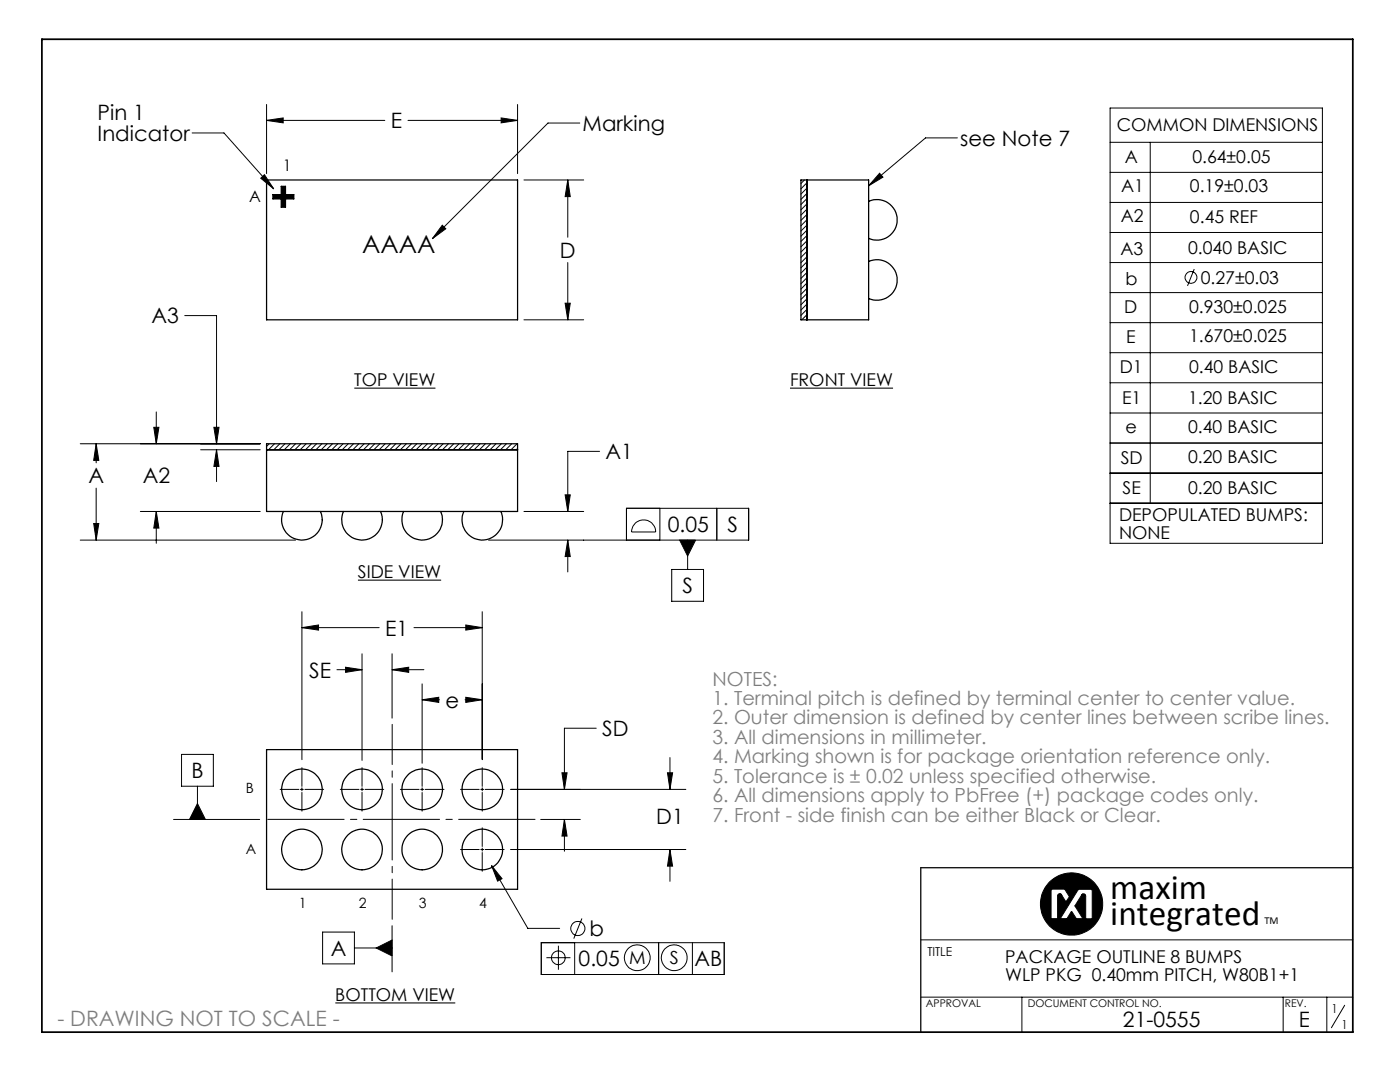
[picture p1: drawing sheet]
<svg xmlns="http://www.w3.org/2000/svg" width="279mm" height="216mm" viewBox="0 0 279 216" stroke-linecap="round" stroke-linejoin="round" font-family="sans-serif">
<g fill="none" stroke="#000" stroke-width=".2">
<path d="M38.3 26.5h6.4l9.9 11.2M52 35.6l.8-.7 1.8 2.8zM53.2 24l3.3-.5v1zM53.2 20.8v13.8M53.2 24h23.6M81.4 24h21.9M100 23.5l3.3 .5-3.3 .5zM103.3 20.8v13.8M104.6 35.9h11.9M113.3 35.9l.5 3.3h-1zM113.3 35.9v11.4M115.7 24.6h-6.3l-23.1 23"/>
<path d="M160.5 35.9l-.7 .7M161 36.5l-1.2 1.2M161 37.5l-1.2 1.2M161 38.6l-1.2 1.2M161 39.6l-1.2 1.2M175.5 34.6l.7 .7-2.8 1.8zM191.1 27.5h-6.4l-11.3 9.6M221.5 21.6h42.4v86.8h-42.4zM221.5 28.4h42.4M221.5 34.4h42.4M229.6 28.4v72M88.3 44.9l.7 .7-2.7 2z"/>
<path d="M113.3 52.4v11.4M161 40.7l-1.2 1.2M161 41.7l-1.2 1.2M161 42.8l-1.2 1.2M161 43.9l-1.2 1.1M161 44.9l-1.2 1.2M161 45.9l-1.2 1.2M161 47l-1.2 1.2M161 48l-1.2 1.2M161 49.1l-1.2 1.2M161 50.2l-1.2 1.2M161 51.2l-1.2 1.2"/>
<path d="M161 52.2l-1.2 1.2M161 53.3l-1.2 1.2M161 54.4l-1.2 1.2M161 55.4l-1.2 1.2M161 56.5l-1.2 1.2M161 57.5l-1.2 1.2M161 58.6l-1.2 1.2M161 59.6l-1.2 1.2M221.5 40.4h42.4M221.5 46.4h42.4M221.5 52.4h42.4M221.5 58.4h42.4"/>
<path d="M238.3 53.7l-1.3 3.3M36.9 63h6.3v25.5M104.6 63.8h11.9M112.8 60.5h1l-.5 3.3zM161 60.7l-1.2 1.2M161 61.7l-1.2 1.2M161 62.8l-1 1M221.5 64.4h42.4M221.5 70.4h42.4M221.5 76.4h42.4M16 88.5h35.9M19.2 88.5l.5 3.4h-1z"/>
<path d="M19.2 88.5v3.9M19.2 97.4v10.4M30.7 85.3h1l-.5 3.2zM31.2 82.2v6.3M40 89.7h11.9M42.7 85.3h1l-.5 3.2zM43.2 89.7l.5 3.4h-1zM43.2 89.7v6.4M53.7 88.5l-.5 .6M54.8 88.5l-1.2 1.2M55.8 88.5l-1.2 1.2M56.9 88.5l-1.2 1.2"/>
<path d="M57.9 88.5l-1.2 1.2M59 88.5l-1.2 1.2M60 88.5l-1.2 1.2M61.1 88.5l-1.2 1.2M62.2 88.5l-1.2 1.2M63.2 88.5l-1.2 1.2M64.2 88.5l-1.2 1.2M65.3 88.5l-1.2 1.2M66.4 88.5l-1.2 1.2M67.4 88.5l-1.2 1.2M68.5 88.5l-1.2 1.2M69.5 88.5l-1.2 1.2"/>
<path d="M70.6 88.5l-1.2 1.2M71.6 88.5l-1.2 1.2M72.7 88.5l-1.2 1.2M73.7 88.5l-1.2 1.2M74.8 88.5l-1.2 1.2M75.8 88.5l-1.2 1.2M76.9 88.5l-1.2 1.2M77.9 88.5l-1.2 1.2M79 88.5l-1.2 1.2M80 88.5l-1.2 1.2M81.1 88.5l-1.2 1.2M82.1 88.5l-1.2 1.2"/>
<path d="M83.2 88.5l-1.2 1.2M84.2 88.5l-1.2 1.2M85.3 88.5l-1.2 1.2M86.4 88.5l-1.2 1.2M87.4 88.5l-1.2 1.2M88.4 88.5l-1.2 1.2M89.5 88.5l-1.2 1.2M90.6 88.5l-1.2 1.2M91.6 88.5l-1.2 1.2M92.7 88.5l-1.2 1.2M93.7 88.5l-1.2 1.2M94.8 88.5l-1.2 1.2"/>
<path d="M95.8 88.5l-1.2 1.2M96.9 88.5l-1.2 1.2M97.9 88.5l-1.2 1.2M99 88.5l-1.2 1.2M100 88.5l-1.2 1.2M101.1 88.5l-1.2 1.2M102.1 88.5l-1.2 1.2M103.2 88.5l-1.2 1.2M103.3 89.5l-.3 .2M112.8 98.7h1l-.5 3.4zM119.7 90.1h-6.4v12M221.5 94.4h42.4"/>
<path d="M221.5 82.4h42.4M263.9 88.4h-42.4M16 107.8h43M18.7 104.5h1l-.5 3.3zM28 102.1h23.9M31.2 102.1l.5 3.3h-1zM31.2 102.1v6.3M97.5 107.8h51.9v-6.4h-24.4v6.4M104.6 102.1h11.9M113.3 107.8l.5 3.3h-1zM113.3 107.8v6.3M126.8 104.4a2.4 2.4 0 0 1 2.6-.5 2.4 2.4 0 0 1 1.4 2.3h-4.8a2.63 2.63 0 0 1 .8-1.8z"/>
<path d="M131.7 101.4v6.4M134.1 113.6h6.3v6.4h-6.3zM135.6 107.8h3.2l-1.6 3.1zM137.2 107.8v5.8M143.1 101.4v6.4M221.5 100.4h42.4M60.3 125.2l3.3-.5v1zM60.3 122.1v29.5M60.3 125.2h15.4M67.2 133.6h5M69 133.1l3.2 .5-3.2 .6zM72.2 130.5v21.2"/>
<path d="M78.2 133.6l3.4-.5v1.1zM78.2 130.5v12.8M78.2 133.6h6.4M82.6 125.2h13.6M84.2 139.6l3.4-.5v1.1zM84.2 136.5v15.8M84.2 139.6h3.5M92.8 139.6h3.4M93 124.7l3.2 .5-3.2 .5zM93 139.1l3.2 .5-3.2 .6zM96.2 122.1v29.5M36.2 150.5h6.4v6.4h-6.4z"/>
<path d="M39.4 156.9v6.6M55.9 157.5h3.8M59.9 157.5h.6M60.3 153.2v3.7M60.3 157.2v.6M60.3 158.1v3.8M60.9 157.5h3.7M67.9 157.5h3.7M72 157.5h.6M72.2 153.2v3.7M72.2 157.2v.6M72.2 158.1v3.8"/>
<path d="M72.8 157.5h3.8M79.9 157.5h3.7M84 157.5h.6M84.2 153.2v3.7M84.2 157.2v.6M84.2 158.1v3.8M84.8 157.5h3.8M91.9 157.5h3.7M96 157.5h.6M96.2 153.2v3.7M96.2 157.2v.6M96.2 158.1v3.8"/>
<path d="M96.8 157.5h3.8M101.9 157.5h35M112.1 154.2h1.1l-.6 3.3zM119 145.3h-6.4v12.2M133.2 154.2h1l-.5 3.3zM133.7 151.2v6.3M34.6 163.5h17.2M39.4 160.3l1.6 3.2h-3.2zM91.9 169.5h3.7M96 169.5h.6M96.2 165.2v3.7M96.2 169.2v.6"/>
<path d="M96.2 170.1v3.7M96.8 169.5h3.8M98.1 172.7l2.1 2.6-.9 .5zM98.1 172.7l7.2 12.5h6.4M101.9 169.5h35M107.9 163.5h7.9M112.6 163.5l.6 3.3h-1.1zM112.6 163.5v6.4M133.7 169.5l.5 3.3h-1zM133.7 169.5v6.4M209.8 177.5l.2-.1h2.5l.9 1.5-.7 1.1-.9-1.5a.42 .42 0 0 0-.5-.1 .42 .42 0 0 0-.2 .4v4.5h-1.3zM215.2 177.5l2.6-.1 .2 .3v5.6h-1.3v-4.4a.43 .43 0 0 0-.3-.5 .43 .43 0 0 0-.5 .1l-1.4 2.3 1.6 2.5h-1.3l-.9-1.4-1 1.4h-1.3z"/>
<path d="M64.4 186h6.3v6.3h-6.3zM70.7 189.2h7.5M75.1 189.2l3.1-1.6v3.1zM78.2 184.7v9.2M108 188.1h36.5v6.4h-36.5zM109 191.1h4.8M111.4 188.7v4.8M114.7 188.1v6.4M116.1 183.3l-1.6 4M131.4 188.1v6.4M138.2 188.1v6.4M183.8 199h86.2"/>
<path d="M183.8 187.5h86.2M203.9 199v7M256.1 199v7M264.8 199v7M268.4 200.6l-2.7 4.5"/>
<circle cx="237.7" cy="55.4" r="1.18"/>
<circle cx="211.7" cy="178.7" r=".24"/>
<circle cx="216.1" cy="178.7" r=".25"/>
<circle cx="111.4" cy="191.1" r="1.36"/>
<circle cx="115.3" cy="185.3" r="1.42"/>
<circle cx="127.2" cy="191.1" r="2.57"/>
<circle cx="134.6" cy="191.1" r="2.57"/>
<circle cx="213.9" cy="180.4" r="6.2"/>
</g>
<g fill="none" stroke="#000" stroke-width=".25">
<path d="M53.2 35.9h50.1v27.9h-50.1zM56.1 37.2h.9v1.6h1.6v.9h-1.6v1.6h-.9v-1.6h-1.6v-.9h1.6zM159.8 35.9h13.6v27.9h-13.6zM161 35.9v27.9M173.4 40.2a4 4 0 0 1 5.6 3.7 4 4 0 0 1-5.6 3.7M173.4 52.2a4 4 0 0 1 5.6 3.7 4 4 0 0 1-5.6 3.7M53.2 88.5h50.1v13.6h-50.1zM53.2 89.7h50.1M56.6 102.1a4.1 4.1 0 0 0 3.7 5.7 4.1 4.1 0 0 0 3.7-5.7M68.5 102.1a4.1 4.1 0 0 0 3.7 5.7 4.1 4.1 0 0 0 3.8-5.7M80.5 102.1a4.1 4.1 0 0 0 3.7 5.7 4.1 4.1 0 0 0 3.7-5.7M92.6 102.1a4 4 0 0 0 3.7 5.7 4 4 0 0 0 3.6-5.7"/>
<path d="M53.2 149.6h50.1v27.8h-50.1zM270 173.1h-86.2v32.9"/>
<circle cx="60.3" cy="157.5" r="4.1"/>
<circle cx="72.3" cy="157.5" r="4.1"/>
<circle cx="84.3" cy="157.5" r="4.1"/>
<circle cx="96.3" cy="157.5" r="4.1"/>
<circle cx="60.3" cy="169.5" r="4"/>
<circle cx="72.3" cy="169.5" r="4"/>
<circle cx="84.3" cy="169.5" r="4"/>
<circle cx="96.3" cy="169.5" r="4"/>
</g>
<path d="M8.4 7.8h261.6v198.2h-261.6z" fill="none" stroke="#000" stroke-width=".35"/>
<g fill="#000">
<path d="M54.5 38.8h1.6v-1.6h.9v1.6h1.6v.9h-1.6v1.6h-.9v-1.6h-1.6z" fill-rule="evenodd"/>
<path d="M209.8 177.6l.2-.2h2.4l1 1.5-.7 1.1-1-1.6-.3-.1-.3 .2v4.8h-1.3zM207.7 180.4a6.2 6.2 0 0 0 12.4 0 6.2 6.2 0 0 0-12.4 0zM215.2 177.6l.1-.2h2.5l.2 .3v5.6h-1.3v-4.7l-.3-.2-.5 .1-1.4 2.3 1.6 2.5h-1.3l-.9-1.4-1 1.4h-1.3z" fill-rule="evenodd"/>
</g>
<path d="M78.3 144.5v38.9" fill="none" stroke="#000" stroke-width=".2" stroke-dasharray="15.2 1.3 1.3 1.3" stroke-dashoffset="7.2"/>
<path d="M53.1 163.5h54" fill="none" stroke="#000" stroke-width=".2" stroke-dasharray="15.2 1.3 1.3 1.3" stroke-dashoffset="-.3"/>
<g fill="#000">
<path d="M175.5 34.6l.7 .7-2.8 1.8z"/>
<path d="M52 35.6l.8-.7 1.8 2.8zM88.3 44.9l.7 .7-2.7 2z"/>
<path d="M60.3 125.2l3.3-.5v1zM93 124.7l3.2 .5-3.2 .5zM93 139.1l3.2 .5-3.2 .6zM84.2 139.6l3.4-.5v1.1zM133.2 154.2h1l-.5 3.3zM133.7 169.5l.5 3.3h-1zM112.8 98.7h1l-.5 3.4zM113.3 107.8l.5 3.3h-1zM19.2 88.5l.5 3.4h-1zM18.7 104.5h1l-.5 3.3zM30.7 85.3h1l-.5 3.2zM31.2 102.1l.5 3.3h-1zM42.7 85.3h1l-.5 3.2zM43.2 89.7l.5 3.4h-1z"/>
<path d="M69 133.1l3.2 .5-3.2 .6zM78.2 133.6l3.4-.5v1.1z"/>
<path d="M112.1 154.2h1.1l-.6 3.3zM112.6 163.5l.6 3.3h-1.1z"/>
<path d="M39.4 160.3l1.6 3.2h-3.2zM75.1 189.2l3.1 1.5v-3.1zM135.6 107.8l1.6 3.1 1.6-3.1z"/>
<path d="M98.1 172.7l1.2 3.1 .9-.5zM53.2 24l3.3-.5v1zM100 23.5l3.3 .5-3.3 .5zM112.8 60.5h1l-.5 3.3zM113.3 35.9l.5 3.3h-1z"/>
</g>
<path d="M70.7 77.4h16.2M157.7 77.4h20.5M71.4 115.8h16.6M66.9 200.1h24" fill="none" stroke="#000" stroke-width=".21"/>
<g font-size="7.1">
<text x="221.6" y="179.4">maxim</text>
<text x="221.6" y="184.7">integrated</text>
</g>
<text font-size="4.9" x="72.3" y="50.5">AAAA</text>
<g font-size="4.2">
<text x="19.5" y="23.9">Pin 1</text>
<text x="19.5" y="28.1">Indicator</text>
<text x="78" y="25.6">E</text>
<text x="116.3" y="26.2">Marking</text>
<text x="191.6" y="29.1">see Note 7</text>
<text x="111.7" y="51.5">D</text>
<text x="30.2" y="64.5">A3</text>
<text x="120.8" y="91.6">A1</text>
<text x="17.6" y="96.5">A</text>
<text x="28.5" y="96.5">A2</text>
<text x="133.3" y="106.2">0.05</text>
<text x="145.2" y="106.2">S</text>
<text x="136.2" y="118.4">S</text>
<text x="76.8" y="126.8">E1</text>
<text x="61.7" y="135.2">SE</text>
<text x="88.9" y="141.2">e</text>
<text x="120.2" y="146.9">SD</text>
<text x="38.2" y="155.3">B</text>
<text x="131" y="164.3">D1</text>
<text x="66" y="190.7">A</text>
<text x="117.7" y="186.8">b</text>
<text x="115.5" y="192.9">0.05</text>
<text x="138.6" y="192.9">AB</text>
<text x="224.1" y="205">21-0555</text>
<text x="259.2" y="205">E</text>
</g>
<text font-size="4.2" fill="#808080" x="11.4" y="204.7">- DRAWING NOT TO SCALE -</text>
<g font-size="3.9" fill="#808080">
<text x="142.2" y="136.8">NOTES:</text>
<text x="142.2" y="140.7">1. Terminal pitch is defined by terminal center to center value.</text>
<text x="142.2" y="144.6">2. Outer dimension is defined by center lines between scribe lines.</text>
<text x="142.2" y="148.4">3. All dimensions in millimeter.</text>
<text x="142.2" y="152.3">4. Marking shown is for package orientation reference only.</text>
<text x="142.2" y="156.2">5. Tolerance is ± 0.02 unless specified otherwise.</text>
<text x="142.2" y="160.1">6. All dimensions apply to PbFree (+) package codes only.</text>
<text x="142.2" y="164">7. Front - side finish can be either Black or Clear.</text>
</g>
<g font-size="3.6">
<text x="125.5" y="192.4">M</text>
<text x="133.7" y="192.4">S</text>
</g>
<g font-size="3.5">
<text x="222.9" y="26.1">COMMON DIMENSIONS</text>
<text x="224.5" y="32.5">A</text>
<text x="238" y="32.6">0.64±0.05</text>
<text x="223.8" y="38.3">A1</text>
<text x="237.5" y="38.3">0.19±0.03</text>
<text x="223.7" y="44.4">A2</text>
<text x="237.5" y="44.6">0.45 REF</text>
<text x="223.6" y="50.8">A3</text>
<text x="237.1" y="50.6">0.040 BASIC</text>
<text x="224.6" y="56.8">b</text>
<text x="239.6" y="56.6">0.27±0.03</text>
<text x="224.4" y="62.4">D</text>
<text x="237.3" y="62.5">0.930±0.025</text>
<text x="224.7" y="68.5">E</text>
<text x="237.3" y="68.2">1.670±0.025</text>
<text x="70.7" y="77.1">TOP VIEW</text>
<text x="157.7" y="77.1">FRONT VIEW</text>
<text x="223.5" y="74.4">D1</text>
<text x="237.3" y="74.4">0.40 BASIC</text>
<text x="223.9" y="80.7">E1</text>
<text x="237.1" y="80.5">1.20 BASIC</text>
<text x="224.6" y="86.4">e</text>
<text x="237.1" y="86.4">0.40 BASIC</text>
<text x="223.7" y="92.6">SD</text>
<text x="237.1" y="92.4">0.20 BASIC</text>
<text x="224" y="98.5">SE</text>
<text x="237.1" y="98.6">0.20 BASIC</text>
<text x="223.3" y="104">DEPOPULATED BUMPS:</text>
<text x="223.3" y="107.5">NONE</text>
<text x="71.4" y="115.4">SIDE VIEW</text>
<text x="200.6" y="192.2">PACKAGE OUTLINE 8 BUMPS</text>
<text x="200.6" y="195.7">WLP PKG 0.40mm PITCH, W80B1+1</text>
<text x="66.9" y="199.7">BOTTOM VIEW</text>
</g>
<g font-size="3.2">
<text x="56.4" y="34.1">1</text>
<text x="49.8" y="40.4">A</text>
</g>
<g font-size="2.8">
<text x="49" y="158.3">B</text>
<text x="49" y="170.3">A</text>
<text x="59.6" y="181.1">1</text>
<text x="71.6" y="181.1">2</text>
<text x="83.6" y="181.1">3</text>
<text x="95.6" y="181.1">4</text>
</g>
<g font-size="2.5">
<text x="185.1" y="190.7">TITLE</text>
<text x="265.8" y="202.2">1</text>
<text x="267.7" y="205.3">1</text>
</g>
<g font-size="2.1">
<text x="252.4" y="184.4">TM</text>
<text x="184.8" y="201">APPROVAL</text>
<text x="205.1" y="201">DOCUMENT CONTROL NO.</text>
<text x="256.4" y="200.9">REV.</text>
</g>
</svg>
